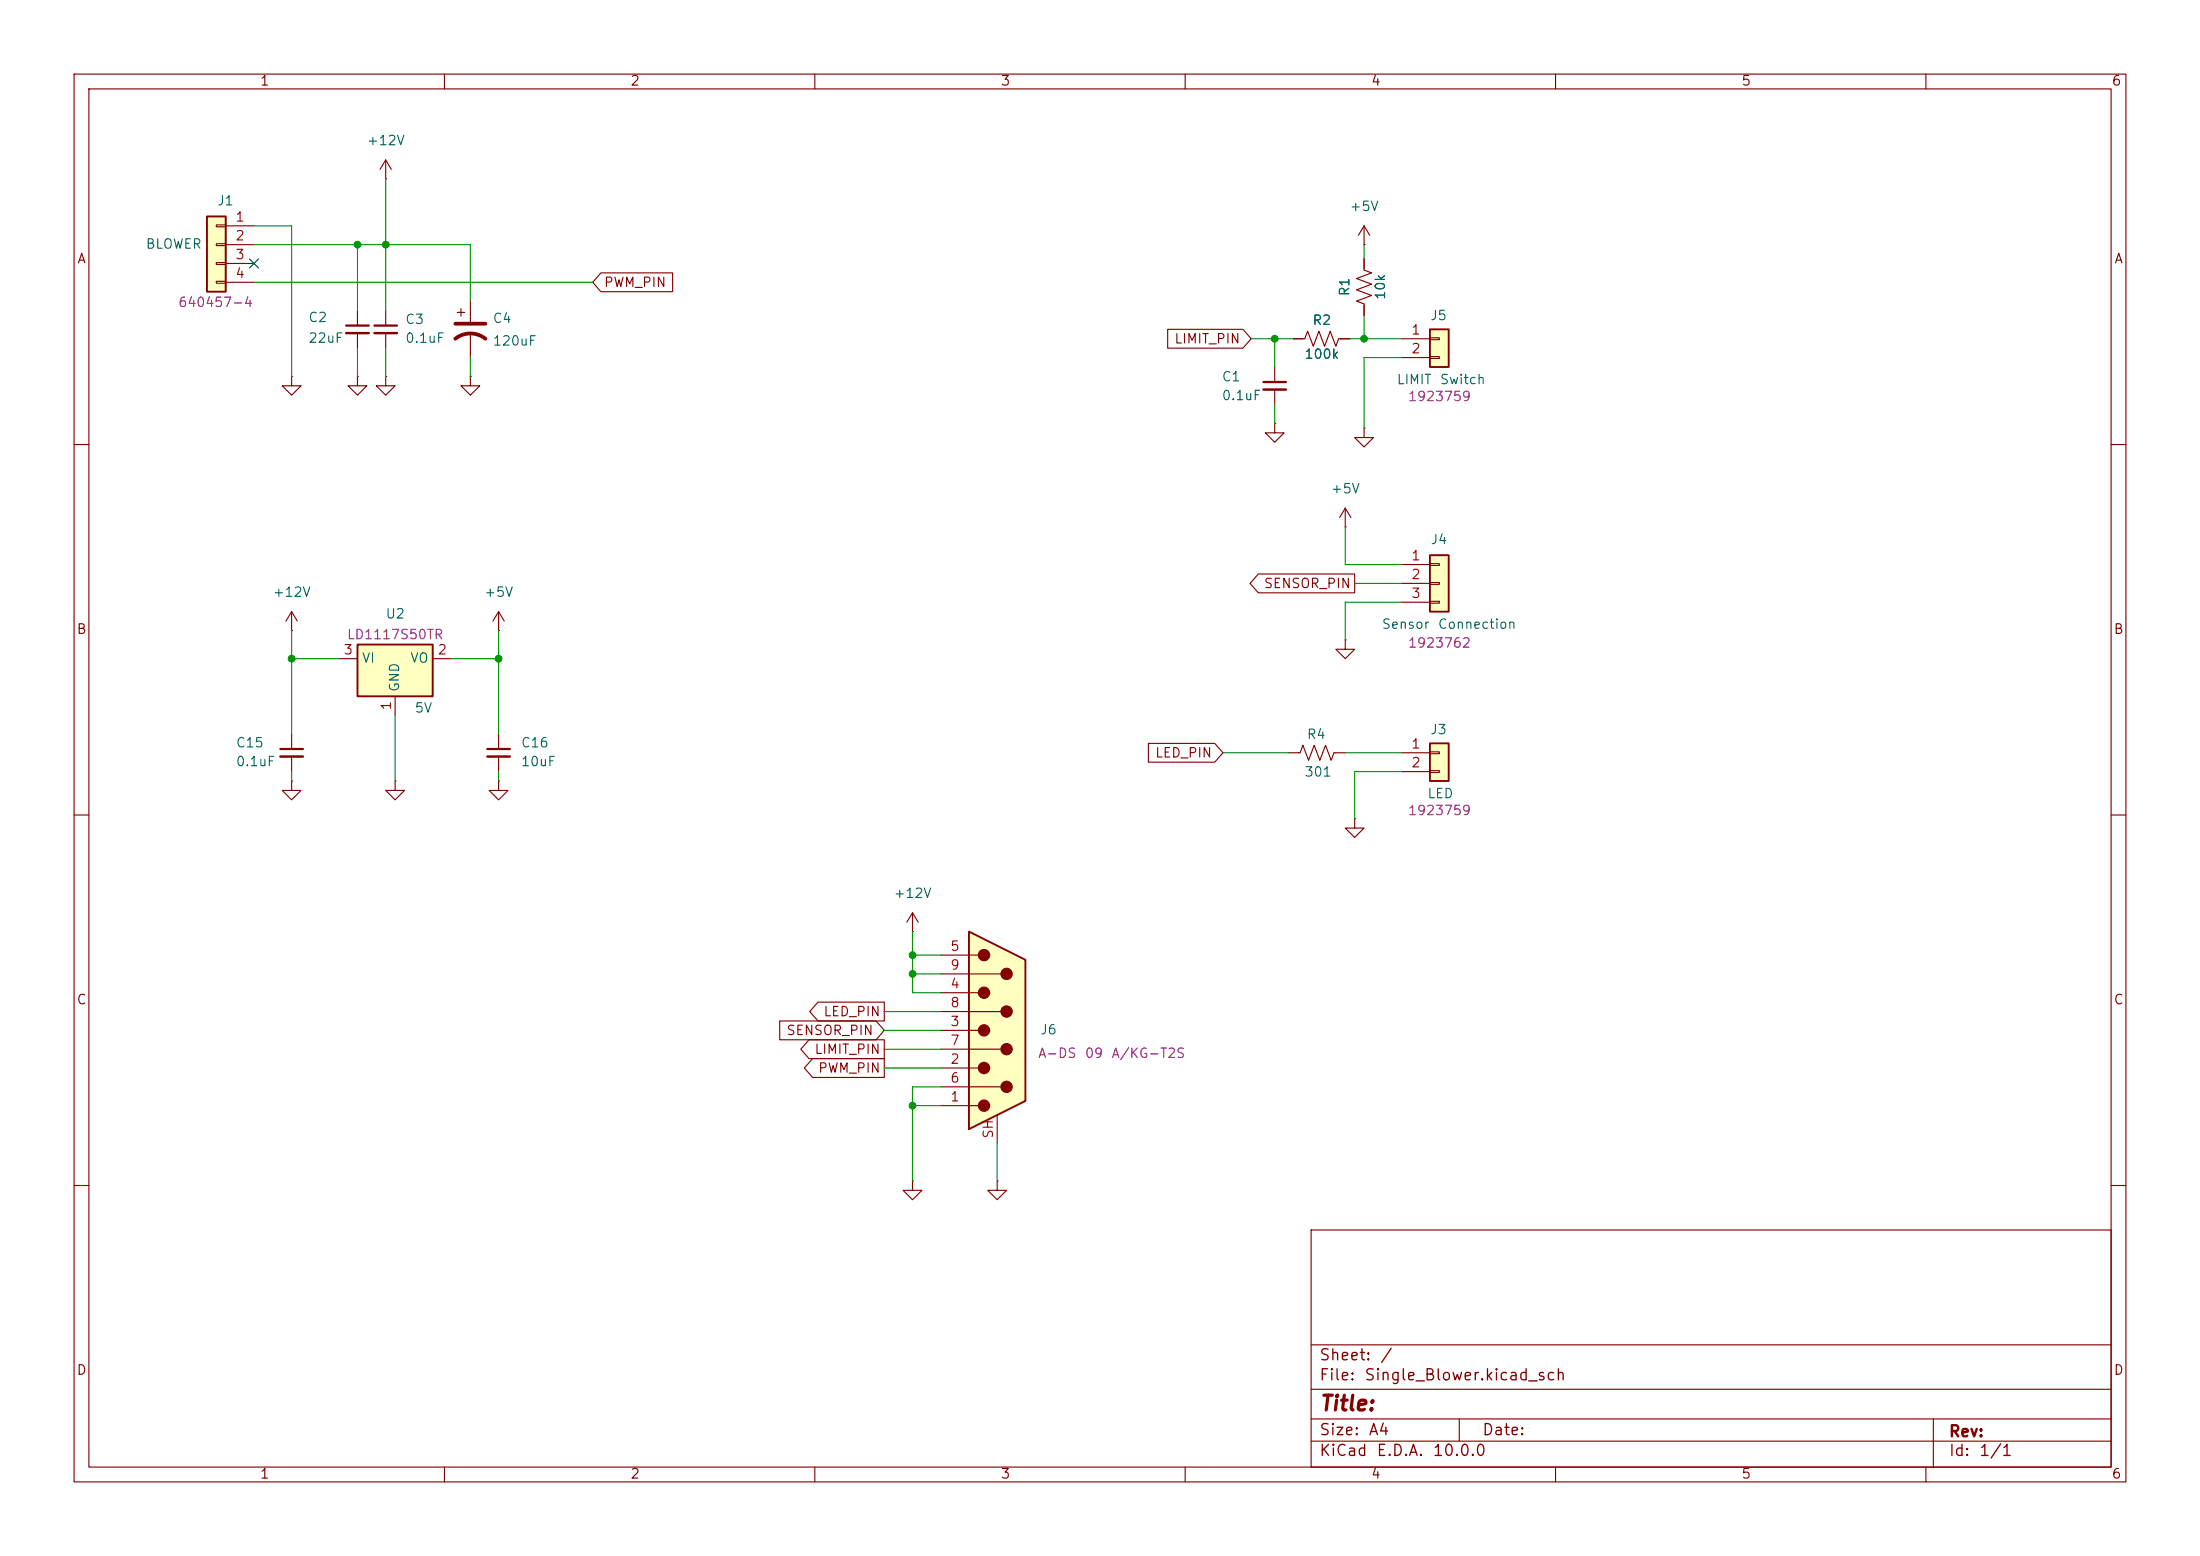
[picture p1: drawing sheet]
<svg xmlns="http://www.w3.org/2000/svg" width="297mm" height="210mm" viewBox="0 0 297 210" stroke-linecap="round" stroke-linejoin="round" font-family="sans-serif">
<g fill="none" stroke="#840000" stroke-width=".15">
<path d="M10 10h277v190h-277zM12 12h273v186h-273zM60 10v2M110 10v2M160 10v2M210 10v2M260 10v2M10 60h2M285 60h2M10 110h2M285 110h2M10 160h2"/>
<path d="M177 166h108v32h-108zM285 160h2M60 198v2M110 198v2M160 198v2M177 194.5h108M177 191.5h108M177 187.5h108M177 181.5h108M197 191.5v3M210 198v2M260 198v2"/>
<path d="M261 191.5v6.5"/>
</g>
<path d="M130.8 125.7l7.6 3.8v19.1l-7.6 3.8z" fill="#ffffc2"/>
<g fill="none" stroke="#840000" stroke-width=".15">
<path d="M184.1 33h.1M184.1 30.5l-.7 1.3M184.1 30.5l.8 1.3M184.1 30.5v2.5M181.6 71.1h.1M181.6 68.6l-.8 1.3M181.6 68.6l.8 1.3M181.6 68.6v2.5M67.3 85.1h.1M67.3 82.6l-.8 1.2M67.3 82.6l.8 1.2M67.3 82.6v2.5"/>
<path d="M174 101.6h1.5l.4-1 .8 2 .7-2 .8 2 .7-2 .8 2 .4-1h1.5M182.9 110.5v1.3h1.2l-1.2 1.2-1.3-1.2h1.3M182.9 110.5h.1M123.2 125.7h.1M123.2 123.2l-.8 1.3M123.2 123.2l.8 1.3M123.2 123.2v2.5M127 128.9h5.1M127 131.4h8.1M127 134h5.1M127 136.5h8.1M127 139.1h5.1"/>
<path d="M127 141.6h8.1M127 144.1h5.1M127 146.7h8.1M127 149.2h5.1M134.6 150.5v3.8"/>
</g>
<path d="M130.8 125.7l7.6 3.8v19.1l-7.6 3.8z" fill="none" stroke="#840000" stroke-width=".25"/>
<g fill="#840000" stroke="#840000" stroke-width=".15">
<circle cx="132.8" cy="128.9" r=".76"/>
<circle cx="132.8" cy="134" r=".76"/>
<circle cx="132.8" cy="139.1" r=".76"/>
<circle cx="132.8" cy="144.1" r=".76"/>
<circle cx="132.8" cy="149.2" r=".76"/>
<circle cx="135.9" cy="131.4" r=".76"/>
<circle cx="135.9" cy="136.5" r=".76"/>
<circle cx="135.9" cy="141.6" r=".76"/>
<circle cx="135.9" cy="146.7" r=".76"/>
</g>
<path d="M193 100.3h2.6v5.1h-2.6z" fill="#ffffc2"/>
<path d="M193 100.3h2.6v5.1h-2.6z" fill="none" stroke="#840000" stroke-width=".25"/>
<path d="M189.2 101.6h3.8M189.2 104.1h3.8M193 101.5h1.3v.2h-1.3zM193 104h1.3v.3h-1.3z" fill="none" stroke="#840000" stroke-width=".15"/>
<path d="M193 44.5h2.6v5h-2.6z" fill="#ffffc2"/>
<path d="M193 44.5h2.6v5h-2.6z" fill="none" stroke="#840000" stroke-width=".25"/>
<g fill="none" stroke="#840000" stroke-width=".15">
<path d="M184.1 34.9v1.5l1.1 .4-2.1 .8 2.1 .8-2.1 .7 2.1 .8-2.1 .7 1 .4v1.5M172.1 49.5v2.1M172.1 52.6v2M189.2 45.7h3.8M189.2 48.3h3.8M193 45.6h1.3v.2h-1.3zM193 48.1h1.3v.3h-1.3zM39.4 85.1h.1M39.4 82.6v2.5M39.4 99.1v2M39.4 82.6l-.8 1.2M39.4 82.6l.7 1.2"/>
<path d="M39.4 105.4v1.3h1.2l-1.2 1.3-1.3-1.3h1.3M39.4 105.4h.1M39.4 102.1v2M53.3 105.4v1.3h1.3l-1.3 1.3-1.2-1.3h1.2M53.3 105.4h.1M67.3 105.4v1.3h1.3l-1.3 1.3-1.3-1.3h1.3M67.3 105.4h.1M123.2 159.4v1.3h1.3l-1.3 1.2-1.3-1.2h1.3M123.2 159.4h.1M134.6 159.4v1.3h1.3l-1.3 1.2-1.3-1.2h1.3M134.6 159.4h.1"/>
</g>
<path d="M170.6 51.6h3M37.8 101.1h3.1" fill="none" stroke="#840000" stroke-width=".3"/>
<path d="M170.6 52.6h3M37.8 102.1h3.1" fill="none" stroke="#840000" stroke-width=".33"/>
<path d="M48.3 87h10.1v7h-10.1z" fill="#ffffc2"/>
<path d="M48.3 87h10.1v7h-10.1z" fill="none" stroke="#840000" stroke-width=".25"/>
<path d="M172.1 57.2v1.2h1.3l-1.3 1.3-1.3-1.3h1.3M172.1 57.2h.1M184.1 57.8v1.3h1.3l-1.3 1.2-1.2-1.2h1.2M184.1 57.8h.1M45.7 88.9h2.6M53.3 94v2.5M58.4 88.9h2.6" fill="none" stroke="#840000" stroke-width=".15"/>
<path d="M193 74.9h2.6v7.7h-2.6z" fill="#ffffc2"/>
<path d="M193 74.9h2.6v7.7h-2.6z" fill="none" stroke="#840000" stroke-width=".25"/>
<g fill="none" stroke="#840000" stroke-width=".15">
<path d="M52.1 24.1h.1M52.1 21.6v2.5M52.1 21.6l-.8 1.3M52.1 21.6l.7 1.3M39.4 50.8v1.3h1.2l-1.2 1.2-1.3-1.2h1.3M39.4 50.8h.1M48.3 50.8v1.3h1.2l-1.2 1.2-1.3-1.2h1.3M48.3 50.8h.1M48.3 41.9v2M48.3 45v2M52.1 50.8v1.3h1.2l-1.2 1.2-1.3-1.2h1.3M52.1 50.8h.1"/>
<path d="M52.1 41.9v2M52.1 45v2M61.7 42.2h1M62.2 41.7v1M63.5 50.8v1.3h1.3l-1.3 1.2-1.3-1.2h1.3M63.5 50.8h.1M63.5 40.6v2.8M63.5 45v3.3M174.6 45.7h1.5l.4-1 .8 2 .8-2 .7 2 .8-2 .7 2 .4-1h1.5M189.2 76.2h3.8M189.2 78.7h3.8M193 76.1h1.3v.2h-1.3z"/>
<path d="M193 78.6h1.3v.3h-1.3zM181.6 86.4v1.2h1.3l-1.3 1.3-1.3-1.3h1.3M181.6 86.4h.1M189.2 81.3h3.8M193 81.2h1.3v.2h-1.3z"/>
</g>
<path d="M46.7 43.9h3.1M50.5 43.9h3.1" fill="none" stroke="#840000" stroke-width=".3"/>
<path d="M46.7 45h3.1M50.5 45h3.1" fill="none" stroke="#840000" stroke-width=".33"/>
<path d="M61.5 45.7a3.3 3.3 0 0 1 4 0M61.5 43.7h4" fill="none" stroke="#840000" stroke-width=".51"/>
<path d="M27.9 29.2h2.6v10.2h-2.6z" fill="#ffffc2"/>
<path d="M27.9 29.2h2.6v10.2h-2.6z" fill="none" stroke="#840000" stroke-width=".25"/>
<g fill="none" stroke="#840000" stroke-width=".15">
<path d="M29.2 30.4h1.3v.2h-1.3zM29.2 32.9h1.3v.2h-1.3zM29.2 35.4h1.3v.3h-1.3zM29.2 38h1.3v.2h-1.3zM30.5 30.5h3.8M30.5 33h3.8M30.5 35.6h3.8M30.5 38.1h3.8M81.1 36.8h9.7v2.6h-9.7l-1.1-1.3zM184.1 34.9v1.3M157.6 44.4h10.2l1.1 1.3-1.1 1.3h-10.2zM174.6 45.7h1.3"/>
<path d="M181 45.7h1.2M184.1 41.3v1.2M169.9 77.5h13v2.5h-13l-1.1-1.3zM67.3 99.1v2M67.3 102.1v2M155 100.3h9l1.1 1.3-1.1 1.3h-9zM105.3 137.8h13l1.1 1.3-1.1 1.2h-13zM110.4 135.3h9v2.5h-9l-1.1-1.3zM109.2 140.3h10.2v2.6h-10.2l-1.1-1.3zM109.7 142.9h9.7v2.5h-9.7l-1.1-1.3z"/>
</g>
<path d="M65.8 101.1h3" fill="none" stroke="#840000" stroke-width=".3"/>
<path d="M65.8 102.1h3" fill="none" stroke="#840000" stroke-width=".33"/>
<g fill="none" stroke="#009600" stroke-width=".15">
<path d="M34.3 30.5h5.1v20.3M34.3 33h29.2v7.6M34.3 38.1h45.7M48.3 33v8.9M52.1 24.1v17.8M184.1 33v1.9M48.3 47v3.8M52.1 47v3.8M63.5 48.3v2.5M168.9 45.7h5.7M172.1 45.7v3.8M172.1 54.6v2.6"/>
<path d="M182.2 45.7h7M184.1 42.5v3.2M189.2 48.3h-5.1v9.5M181.6 71.1v5.1h7.6M182.9 78.7h6.3M39.4 85.1v14M39.4 88.9h6.3M53.3 96.5v8.9M61 88.9h6.3M67.3 85.1v14M189.2 81.3h-7.6v5.1M39.4 104.1v1.3"/>
<path d="M67.3 104.1v1.3M165.1 101.6h8.9M181.6 101.6h7.6M189.2 104.1h-6.3v6.4M119.4 139.1h7.6M119.4 136.5h7.6M123.2 125.7v8.3h3.8M123.2 128.9h3.8M123.2 131.4h3.8M119.4 144.1h7.6M119.4 141.6h7.6M123.2 149.2h3.8"/>
<path d="M127 146.7h-3.8v12.7M134.6 154.3v5.1"/>
</g>
<path d="M33.7 35l1.2 1.2M34.9 35l-1.2 1.2" fill="none" stroke="#000084" stroke-width=".15"/>
<g fill="#009600" stroke="#009600" stroke-width=".14">
<circle cx="123.2" cy="149.2" r=".46"/>
<circle cx="123.2" cy="131.4" r=".46"/>
<circle cx="123.2" cy="128.9" r=".46"/>
<circle cx="172.1" cy="45.7" r=".46"/>
<circle cx="184.1" cy="45.7" r=".46"/>
<circle cx="52.1" cy="33" r=".46"/>
<circle cx="48.3" cy="33" r=".46"/>
<circle cx="67.3" cy="88.9" r=".46"/>
<circle cx="39.4" cy="88.9" r=".46"/>
</g>
<text font-size="2" fill="#840000" x="178" y="190.9">Title:</text>
<g font-size="1.5" fill="#840000">
<text x="178" y="184">Sheet:</text>
<text x="186.2" y="184">/</text>
<text x="178" y="186.7">File:</text>
<text x="184.1" y="186.7">Single_Blower.kicad_sch</text>
<text x="178" y="196.9">KiCad</text>
<text x="178" y="194.1">Size:</text>
<text x="184.7" y="194.1">A4</text>
<text x="185.7" y="196.9">E.D.A.</text>
<text x="193.3" y="196.9">10.0.0</text>
<text x="200" y="194.1">Date:</text>
<text x="263" y="194.3">Rev:</text>
<text x="263" y="196.9">Id:</text>
<text x="267.1" y="196.9">1/1</text>
</g>
<g font-size="1.3" fill="#840000">
<text x="35" y="11.9">1</text>
<text x="85" y="11.9">2</text>
<text x="135" y="11.9">3</text>
<text x="185" y="11.9">4</text>
<text x="235" y="11.9">5</text>
<text x="285" y="11.9">6</text>
<text x="10.3" y="35.9">A</text>
<text x="285.3" y="35.9">A</text>
<text x="81.4" y="39.1">PWM_PIN</text>
<text x="158.4" y="46.7">LIMIT_PIN</text>
<text x="170.5" y="79.7">SENSOR_PIN</text>
<text x="10.3" y="85.9">B</text>
<text x="285.3" y="85.9">B</text>
<text x="155.8" y="102.6">LED_PIN</text>
<text x="10.3" y="135.9">C</text>
<text x="111.1" y="137.5">LED_PIN</text>
<text x="285.3" y="135.9">C</text>
<text x="106.1" y="140">SENSOR_PIN</text>
<text x="109.9" y="142.6">LIMIT_PIN</text>
<text x="110.4" y="145.1">PWM_PIN</text>
<text x="10.3" y="185.9">D</text>
<text x="285.3" y="185.9">D</text>
<text x="35" y="199.9">1</text>
<text x="85" y="199.9">2</text>
<text x="135" y="199.9">3</text>
<text x="185" y="199.9">4</text>
<text x="235" y="199.9">5</text>
<text x="285" y="199.9">6</text>
</g>
<g font-size="1.3" fill="#006464">
<text x="49.4" y="19.9">+12V</text>
<text x="29.2" y="28">J1</text>
<text x="182.1" y="28.8">+5V</text>
<text x="19.6" y="33.9">BLOWER</text>
<text x="182.5" y="40.1" transform="rotate(-90 182.5 40.1)">R1</text>
<text x="187.3" y="40.6" transform="rotate(-90 187.3 40.6)">10k</text>
<text x="41.5" y="43.8">C2</text>
<text x="41.5" y="46.6">22uF</text>
<text x="54.6" y="44">C3</text>
<text x="54.6" y="46.6">0.1uF</text>
<text x="66.4" y="43.9">C4</text>
<text x="66.4" y="47">120uF</text>
<text x="177.1" y="44.2">R2</text>
<text x="193" y="43.5">J5</text>
<text x="164.9" y="51.8">C1</text>
<text x="176" y="48.7">100k</text>
<text x="188.5" y="52.2">LIMIT</text>
<text x="194.3" y="52.2">Switch</text>
<text x="164.9" y="54.3">0.1uF</text>
<text x="179.6" y="66.9">+5V</text>
<text x="193" y="73.8">J4</text>
<text x="36.7" y="80.9">+12V</text>
<text x="52" y="83.8">U2</text>
<text x="65.3" y="80.9">+5V</text>
<text x="48.8" y="89.8">VI</text>
<text x="55.3" y="89.8">VO</text>
<text x="186.4" y="85.2">Sensor</text>
<text x="194" y="85.2">Connection</text>
<text x="54.2" y="93.5" transform="rotate(-90 54.2 93.5)">GND</text>
<text x="31.8" y="101.2">C15</text>
<text x="55.9" y="96.5">5V</text>
<text x="70.2" y="101.2">C16</text>
<text x="176.3" y="100.1">R4</text>
<text x="193" y="99.4">J3</text>
<text x="31.8" y="103.7">0.1uF</text>
<text x="70.2" y="103.7">10uF</text>
<text x="176" y="105.1">301</text>
<text x="192.6" y="108.1">LED</text>
<text x="120.5" y="121.5">+12V</text>
<text x="140.3" y="139.9">J6</text>
</g>
<g font-size="1.3" fill="#a90000">
<text x="31.7" y="30.2">1</text>
<text x="31.7" y="32.8">2</text>
<text x="31.7" y="35.3">3</text>
<text x="31.7" y="37.8">4</text>
<text x="190.4" y="45.5">1</text>
<text x="190.4" y="48">2</text>
<text x="190.4" y="75.9">1</text>
<text x="190.4" y="78.5">2</text>
<text x="190.4" y="81">3</text>
<text x="46.3" y="88.6">3</text>
<text x="59" y="88.6">2</text>
<text x="53.1" y="96" transform="rotate(-90 53.1 96)">1</text>
<text x="190.4" y="101.3">1</text>
<text x="190.4" y="103.9">2</text>
<text x="128.2" y="128.7">5</text>
<text x="128.2" y="131.2">9</text>
<text x="128.2" y="133.7">4</text>
<text x="128.2" y="136.3">8</text>
<text x="128.2" y="143.9">2</text>
<text x="128.2" y="138.8">3</text>
<text x="128.2" y="141.4">7</text>
<text x="128.2" y="149">1</text>
<text x="128.2" y="146.4">6</text>
<text x="134.4" y="153.8" transform="rotate(-90 134.4 153.8)">SH</text>
</g>
<g font-size="1.3" fill="#840084">
<text x="24" y="41.8">640457-4</text>
<text x="190" y="54.5">1923759</text>
<text x="46.7" y="86.6">LD1117S50TR</text>
<text x="190" y="87.7">1923762</text>
<text x="190" y="110.3">1923759</text>
<text x="140.1" y="143.1">A-DS</text>
<text x="146.4" y="143.1">09</text>
<text x="150" y="143.1">A/KG-T2S</text>
</g>
</svg>
